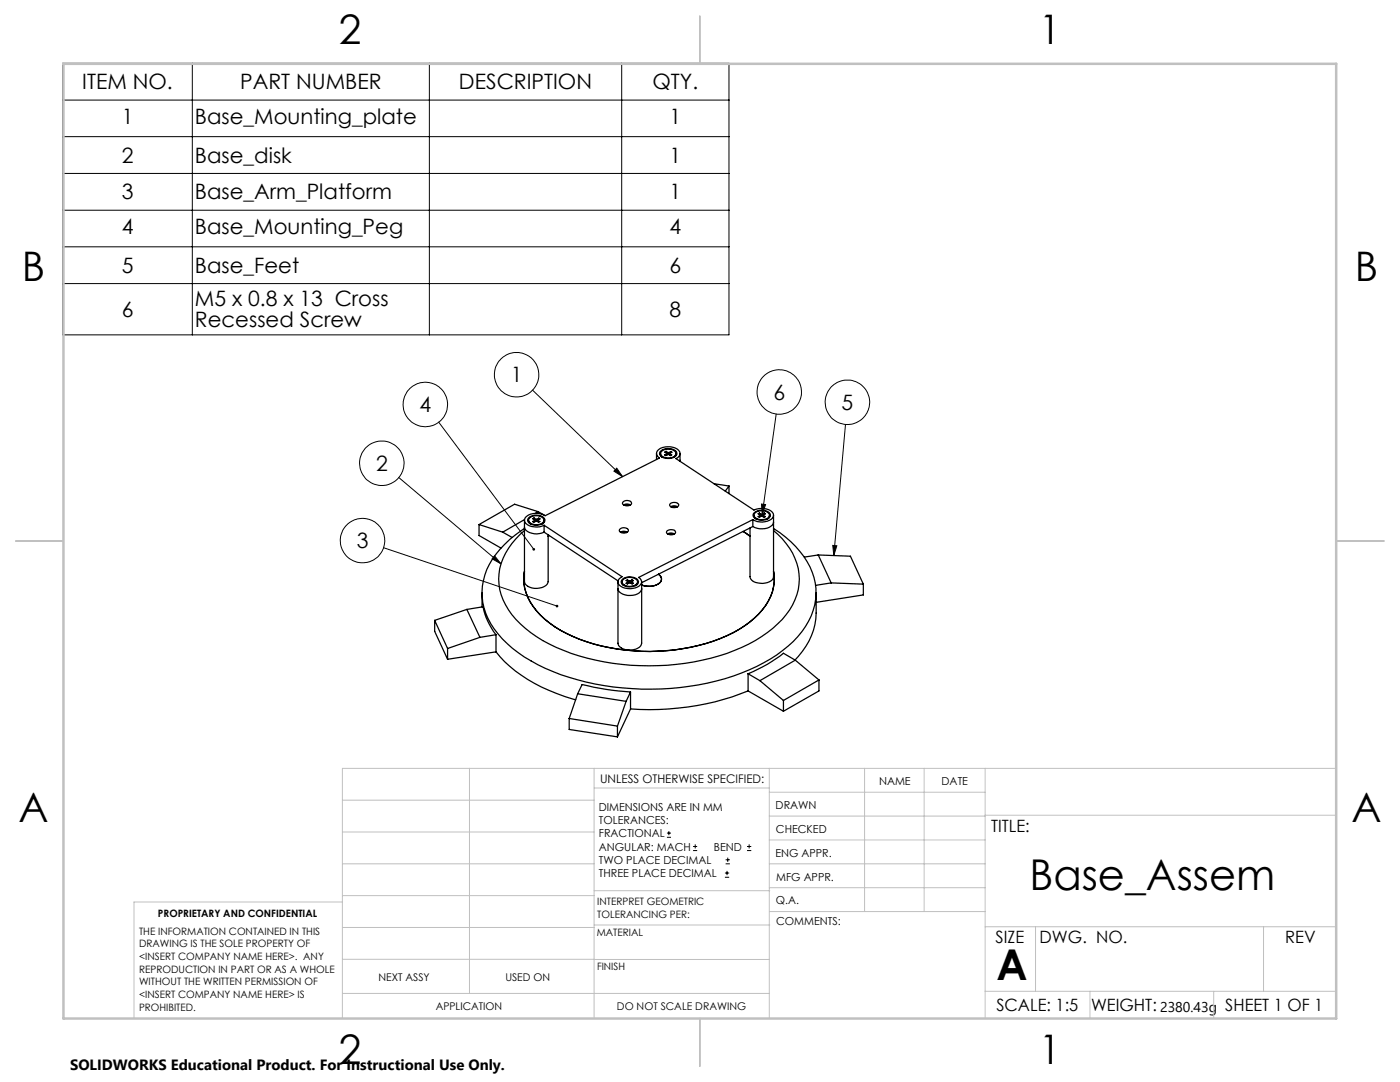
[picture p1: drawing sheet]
<svg xmlns="http://www.w3.org/2000/svg" width="279mm" height="216mm" viewBox="0 0 279 216" stroke-linecap="round" stroke-linejoin="round" font-family="sans-serif">
<g fill="none" stroke="#000" stroke-width=".25">
<path d="M131 90.5v1.2M131.8 90.5a.59 .59 0 0 0 .4 .7M131.9 90a2.42 2.42 0 0 1 3.1 .2 .95 .95 0 0 1-.9 1.2 1.81 1.81 0 0 1-2.5-.9zM131.9 90.2a1.9 1.9 0 0 1 3 .3 1.73 1.73 0 0 1-2.7 .6 .6 .6 0 0 1-.3-.9zM132.9 90.1l-.2 .1 .4 .3M132.9 90.1l.5 .2M132.9 90.1l.2 .4M133.1 90.5l-.5 .3 .3 .1 .4-.3M133.1 90.5l.1 .2M133.4 90.3v.3M133.6 90.5l.5 .3-.3 .1-.5-.3M133.6 90.5v.3"/>
<path d="M133.9 90.1l.2 .1-.5 .3M133.9 90.1l-.5 .2M133.9 90.1l-.2 .4M134.9 90.5v.3l-.4 .4M135.7 90.5v1.5M142.5 96.5l3 .5M145.5 97l-.8 1M145.5 97v1.5M95.6 104.7v2.2l4.4 2.5M95.6 104.7l4.7 1.5M96.2 118.3v2.8M100.3 106.2l1.9 1"/>
<path d="M104.7 105.2a1.52 1.52 0 0 0 1.4 1.2 3.4 3.4 0 0 0 2.5-.2M104.7 103.8v12.3a2.17 2.17 0 0 0 2.5 1.3l1-.2a1.59 1.59 0 0 0 1.2-1.1v-9.4M104.7 114a9.7 9.7 0 0 0 3.1 8.7 27.8 27.8 0 0 0 15.4 6.8 38.6 38.6 0 0 0 24.3-3.9 13.4 13.4 0 0 0 6.9-8.5 7.9 7.9 0 0 0 0-3.1 9.4 9.4 0 0 1-3 8.5 27.2 27.2 0 0 1-15.2 6.9 38.8 38.8 0 0 1-24.4-3.6 13.9 13.9 0 0 1-7.1-8.5 8.7 8.7 0 0 1 0-3.3zM104.7 105.9a13 13 0 0 0-5.2 9.6 13.2 13.2 0 0 0 5.3 9.9 33.3 33.3 0 0 0 15.8 6.7 48.6 48.6 0 0 0 27.4-2.9 21 21 0 0 0 10.2-8.5 11.1 11.1 0 0 0-2.1-13.2l-1.7-1.6M104.7 105.4a18.6 18.6 0 0 0-7.9 9.3 12.5 12.5 0 0 0 3.5 12.8 33.6 33.6 0 0 0 16.7 8.6 54 54 0 0 0 32.5-2.4 25.1 25.1 0 0 0 11.3-8.7 12 12 0 0 0-1.2-15 21.8 21.8 0 0 0-5.2-4.6M104.7 103.7l-4.4 2.5M105.5 103.8v.3l.4 .5M105.6 103.3a2.21 2.21 0 0 1 3.2 .4 1.26 1.26 0 0 1-1.5 1.1l-.9-.1a.92 .92 0 0 1-.9-.4 .92 .92 0 0 1 .1-1zM105.8 103.3a1.96 1.96 0 0 1 2.8 .5 1.76 1.76 0 0 1-2.7 .6 .65 .65 0 0 1-.1-1.1zM106.6 103.4l-.3 .1 .5 .3M106.6 103.4l.4 .2M106.6 103.4l.1 .4"/>
<path d="M106.8 103.8l-.5 .3 .2 .1 .5-.3 .5 .3 .2-.1-.4-.3M106.8 103.8v.2M107 103.6v.4M107.3 103.8l-.1 .3M107.4 102.1l-.6 .3M107.4 102.1l1.2 .7M107.4 102.1l-4.7-1.5-7.1 4.1M107.5 103.4l.3 .1-.5 .3M107.5 103.4l-.5 .2M107.5 103.4l-.1 .4M108.6 103.8l-.1 .3-.3 .5M108.6 104.8v1.4"/>
<path d="M108.6 106.2l14.8 9.7M109.6 106.9l-.2 .1M123.3 117.5a2.1 2.1 0 0 0 2.5 1.3 2.08 2.08 0 0 0 2.3-1.3M123.3 116.1v12.2a2.14 2.14 0 0 0 2.6 1.4l1-.2a1.56 1.56 0 0 0 1.2-1.2v-12.2M123.6 105.7a1.1 1.1 0 0 1 1.8 .1 1.05 1.05 0 0 1-1.8 0zM123.8 106.2l.5-.2 .9 .2M123.9 106.3h1.2M124.1 116.1a.65 .65 0 0 0 .4 .7M124.2 115.6a2.38 2.38 0 0 1 3.1 .2 .91 .91 0 0 1-.9 1.2 1.75 1.75 0 0 1-2.4-.9zM124.3 100.2a1.1 1.1 0 0 1 1.7 .2 1.05 1.05 0 0 1-1.8 0zM124.4 115.6a2.05 2.05 0 0 1 2.8 .4 1.3 1.3 0 0 1-1.5 1h-.4a.97 .97 0 0 1-1.1-1.1zM124.5 100.8l.5-.2 .8 .2"/>
<path d="M124.6 100.8h1.1M125.2 115.7l-.2 .2 .4 .2M125.2 115.7l.5 .3M125.2 115.7l.1 .4M125.4 116.1l-.4 .3 .2 .1 .5-.3M125.4 116.1l.1 .3M125.7 116v.2M125.9 116.1l.5 .3-.2 .1-.5-.3M125.9 116.1v.3M126.2 115.7l.2 .2-.5 .2M126.2 115.7l-.5 .3M126.2 115.7l-.2 .4"/>
<path d="M127.2 116.1l-.1 .5-.2 .2M128.1 116.7a3.4 3.4 0 0 0 3.8-.7 1.07 1.07 0 0 0-.5-1.4 1.11 1.11 0 0 1 .6 1.1 1.11 1.11 0 0 1-.9 1l-1.5 .3-1-.1zM133.1 106a1.15 1.15 0 0 1 1.7 .2 1.06 1.06 0 0 1-1.8 0zM133.2 106.5l.5-.1 .9 .1M133.3 106.6h1.2M133.7 100.6a1.15 1.15 0 0 1 1.8 .2 1.06 1.06 0 0 1-1.9 0zM133.8 101.1l.6-.2 .8 .2M134 101.2h1.1M148.3 106l1.4 1M150.2 103.7a3.3 3.3 0 0 0 4-.4 1.07 1.07 0 0 0-.8-1.6l-1.5-.2-1.4 .3-15.6-10.3a1.08 1.08 0 0 0 .8-1.1 1.08 1.08 0 0 0-.9-1 3.4 3.4 0 0 0-3.6 .6 .98 .98 0 0 0 .4 1.4l-22.8 11.5a3.5 3.5 0 0 0-4 .4 1.09 1.09 0 0 0 .9 1.6l.9 .2a3.1 3.1 0 0 0 2-.3M150.2 103.7l-22.7 11.5a1 1 0 0 1 .6 1 1 1 0 0 1-.9 .9 3.3 3.3 0 0 1-3.8-.6 1.07 1.07 0 0 1 .7-1.4l-15.5-10.3M150.2 103.7v1.4"/>
<path d="M150.2 105.1l-22.1 11.2M150.5 102.8l.2 .6 .2 .1M150.5 102.3a2.42 2.42 0 0 1 3.2 .2 .97 .97 0 0 1-1 1.2 1.89 1.89 0 0 1-2.4-.9zM150.7 102.3a2.03 2.03 0 0 1 2.9 .4 1.17 1.17 0 0 1-1.5 1h-.4a.98 .98 0 0 1-1.2-1.2zM151.6 102.4l-.3 .1 .5 .3M151.6 102.4l.4 .3M151.6 102.4l.1 .4M151.8 102.8l-.5 .3 .3 .1 .4-.3M151.8 102.8v.3M152 102.7v.2M152.3 102.8l.5 .3-.3 .1-.5-.3M152.3 102.8l-.1 .3"/>
<path d="M152.5 102.4l.3 .1-.5 .3M152.5 102.4l-.5 .3M152.5 102.4l-.1 .4M153.6 102.8v.3l-.4 .4M154.4 104.2a2.27 2.27 0 0 1-2.8 1.3l-1.4-.4M154.4 102.8v12.2a1.62 1.62 0 0 1-1.7 1.3 2.58 2.58 0 0 1-3-1.1v-9.9M162.9 118.3v4a13.6 13.6 0 0 1-4.2 9.4M163.3 110.7l-2.8 .5M163.3 110.7l2.6 5.6M163.3 110.7l6.4 .3 2.6 5.6M165.9 116.3l-3.1 .5M165.9 116.3l6.4 .3"/>
<path d="M172.3 116.6v2.1l-9.4 1.5M86.7 123.8l2.6 5.6M86.7 123.8v2.2l2.6 5.6M89.3 129.4v2.2M93.2 121.6l3.2-.5a13.1 13.1 0 0 0 2.6 5.5M93.2 121.6l2.6 5.6M93.2 121.6l-6.5 2.2M95.8 127.2l-6.5 2.2M99 130.1a28.7 28.7 0 0 0 13.7 8.9l2.2 .6M99 126.6l-3.2 .6M99 130.1l-9.7 1.5M99 126.6v3.5"/>
<path d="M115.3 138.4l9.7 1.5M115.3 138.4l-1.7 5M125 139.9l-1.8 5M125.8 138.1a53.2 53.2 0 0 1-9.6-1.5l-.9 1.8M125.8 138.1l-.8 1.8M125.8 138.1v3.4M149.3 137.9a52.5 52.5 0 0 1-23.5 3.6M149.3 134.4l2.4 1.4M149.3 137.9l7.1 4M149.3 134.4v3.5M151.7 135.8l4.7 4M156.4 139.8v2.1"/>
<path d="M158.7 131.7l-2.3-1.3a28.4 28.4 0 0 1-7.1 4M158.7 131.7l-7 4.1M158.7 131.7l4.7 4M163.4 135.7l-7 4.1M163.4 135.7v2.2l-7 4M113.6 143.4l9.6 1.5M113.6 143.4v2.2l9.6 1.4M123.2 144.9v2.1M125.8 141.5l-2.6 5.5"/>
</g>
<g fill="none" stroke="#000" stroke-width=".2">
<path d="M12.5 12.6h133v54.2h-133zM12.5 20h133M38.4 12.6v54.2M85.7 12.6v54.2M124.1 12.6v54.2M12.5 27.3h133M12.5 34.6h133M12.5 41.9h133M12.5 49.2h133M12.5 56.6h133M106.3 77.9l17.9 17.2M79.6 95.3l20.4 17.2"/>
<path d="M87.6 84.2l18.9 25.4M123.1 93.4l1.1 1.7-1.7-1.1zM154.9 82.6l-2.8 20M168.7 84.7l-2.3 26.1M76.6 109.3l34.6 11.6M98.7 110.9l1.3 1.6-1.8-1zM152 100.6l.8 .1-.7 1.9zM166.2 108.8l.8 .1-.6 1.9zM133.1 167.1h.8M133.1 166.2h.8M133.5 165.8v.9M138.3 169.7h.8"/>
<path d="M138.3 168.9h.8M138.7 168.5v.8M144.7 175h.8M144.7 174.2h.8M144.8 172.4h.9M144.8 171.6h.9M145.1 173.8v.8M145.2 171.1v.9M149.1 169.7h.8M149.1 168.9h.8M149.5 168.5v.8"/>
<circle cx="103.1" cy="74.8" r="4.4"/>
<circle cx="155.5" cy="78.2" r="4.4"/>
<circle cx="76.2" cy="92.4" r="4.4"/>
<circle cx="84.9" cy="80.7" r="4.4"/>
<circle cx="169.1" cy="80.3" r="4.4"/>
<circle cx="72.4" cy="107.9" r="4.4"/>
</g>
<g fill="none" stroke="#c0c0c0" stroke-width=".2">
<path d="M68.3 159.7h50.3M93.7 153.3v44.9M118.6 153.3v49.9M118.6 157.2h34.9M153.5 153.3v49.9M153.5 158.1h43.1M172.5 153.3v28.6M184.4 153.3v28.6M196.6 153.3v49.9M266.7 153.3h-198.4v49.9M68.3 178.7h50.3M68.3 172.4h50.3"/>
<path d="M68.3 166h50.3M68.3 180h-41.6v23.2M118.6 177.7h35M153.5 167.6h43.1M153.5 162.8h43.1M153.5 172.4h43.1M153.5 177.1h43.1M196.6 162.7h70.1M68.3 198.2h85.2M68.3 191.4l85.2 .1M68.3 185.1h50.3M118.6 184.6h35"/>
<path d="M153.6 181.9h43M196.6 197.8h70.1M196.6 184.9h70.1M206.7 184.9v12.9M217.5 197.8v5.4M242.2 197.8v5.4M252.2 184.9v12.9"/>
</g>
<path d="M139.7 3.2v9.5M3.1 107.9h9.6M266.7 107.9h9.5M139.7 203.2v9.6" fill="none" stroke="#c0c0c0" stroke-width=".25"/>
<path d="M12.7 12.7h254v190.5h-254z" fill="none" stroke="#c0c0c0" stroke-width=".5"/>
<path d="M123.1 93.4l1.1 1.7-1.7-1.1zM166.2 108.8l.8 .1-.6 1.9zM152 100.6l.8 .1-.7 1.9zM106.3 109.5a.28 .28 0 0 0 .1 .3 .28 .28 0 0 0 .3 0l-.2-.2 .2 .2a.27 .27 0 0 0 0-.4 .27 .27 0 0 0-.4 .1zM111 120.7l-.1 .2a.26 .26 0 0 0 .2 .3 .26 .26 0 0 0 .3-.2l-.2-.1 .2 .1a.28 .28 0 0 0-.1-.3 .28 .28 0 0 0-.3 0zM98.7 110.9l1.3 1.6-1.8-1z" fill="#000"/>
<g font-size="8.5">
<text x="205.5" y="177.6">Base_Assem</text>
<text x="198.9" y="195.5">A</text>
</g>
<g font-size="8.1">
<text x="67.6" y="8.9">2</text>
<text x="207.3" y="8.9">1</text>
<text x="4.4" y="56.1">B</text>
<text x="270.4" y="56.1">B</text>
<text x="3.7" y="164.1">A</text>
<text x="269.7" y="164.1">A</text>
<text x="67.6" y="212.4">2</text>
<text x="207.3" y="212.4">1</text>
</g>
<g font-size="4.2">
<text x="16.4" y="17.8">ITEM NO.</text>
<text x="47.9" y="17.8">PART NUMBER</text>
<text x="91.6" y="17.8">DESCRIPTION</text>
<text x="130.2" y="17.8">QTY.</text>
<text x="24.3" y="24.7">1</text>
<text x="38.9" y="24.7">Base_Mounting_plate</text>
<text x="133.6" y="24.7">1</text>
<text x="24.3" y="32.5">2</text>
<text x="38.9" y="32.5">Base_disk</text>
<text x="133.6" y="32.5">1</text>
<text x="24.3" y="39.8">3</text>
<text x="38.9" y="39.8">Base_Arm_Platform</text>
<text x="133.6" y="39.8">1</text>
<text x="24.3" y="46.7">4</text>
<text x="38.9" y="46.7">Base_Mounting_Peg</text>
<text x="133.6" y="46.7">4</text>
<text x="24.3" y="54.4">5</text>
<text x="38.9" y="54.4">Base_Feet</text>
<text x="133.6" y="54.4">6</text>
<text x="24.3" y="63.2">6</text>
<text x="38.9" y="61.2">M5 x 0.8 x 13 Cross</text>
<text x="38.9" y="65.3">Recessed Screw</text>
<text x="133.6" y="63.2">8</text>
<text x="101.9" y="76.3">1</text>
<text x="83.7" y="82.2">4</text>
<text x="154.4" y="79.7">6</text>
<text x="168" y="81.8">5</text>
<text x="75" y="93.9">2</text>
<text x="71.2" y="109.4">3</text>
</g>
<g font-size="3.4">
<text x="197.8" y="166">TITLE:</text>
<text x="198.7" y="188.1">SIZE</text>
<text x="207.5" y="188.1">DWG. NO.</text>
<text x="256.5" y="188.2">REV</text>
<text x="198.8" y="201.7">SCALE: 1:5</text>
<text x="217.7" y="201.8">WEIGHT:</text>
<text x="244.5" y="201.7">SHEET 1 OF 1</text>
</g>
<text font-size="3" x="14" y="213.5">SOLIDWORKS Educational Product. For Instructional Use Only.</text>
<text font-size="2.8" x="231.5" y="201.9">2380.43g</text>
<text font-size="2.4" x="119.8" y="156.2">UNLESS OTHERWISE SPECIFIED:</text>
<g font-size="2.2">
<text x="119.5" y="161.8">DIMENSIONS ARE IN MM</text>
<text x="154.8" y="161.4">DRAWN</text>
<text x="175.4" y="156.6">NAME</text>
<text x="187.9" y="156.7">DATE</text>
<text x="119.5" y="164.4">TOLERANCES:</text>
<text x="119.5" y="167.1">FRACTIONAL</text>
<text x="154.9" y="166.3">CHECKED</text>
<text x="119.5" y="169.7">ANGULAR: MACH</text>
<text x="119.5" y="172.4">TWO PLACE DECIMAL</text>
<text x="142.5" y="169.7">BEND</text>
<text x="154.8" y="170.9">ENG APPR.</text>
<text x="119.5" y="175">THREE PLACE DECIMAL</text>
<text x="154.9" y="175.7">MFG APPR.</text>
<text x="154.9" y="180.4">Q.A.</text>
<text x="154.9" y="184.6">COMMENTS:</text>
</g>
<g font-size="2.1">
<text x="75.5" y="195.7">NEXT ASSY</text>
<text x="100.9" y="195.7">USED ON</text>
<text x="86.9" y="201.5">APPLICATION</text>
<text x="123.1" y="201.6">DO NOT SCALE DRAWING</text>
</g>
<g font-size="2">
<text x="31.5" y="182.9">PROPRIETARY AND CONFIDENTIAL</text>
<text x="119.2" y="180.6">INTERPRET GEOMETRIC</text>
<text x="119.2" y="183.1">TOLERANCING PER:</text>
<text x="27.8" y="186.5">THE INFORMATION CONTAINED IN THIS</text>
<text x="27.8" y="189">DRAWING IS THE SOLE PROPERTY OF</text>
<text x="27.8" y="191.6">&lt;INSERT COMPANY NAME HERE&gt;. ANY</text>
<text x="119.1" y="186.7">MATERIAL</text>
<text x="27.8" y="194.1">REPRODUCTION IN PART OR AS A WHOLE</text>
<text x="27.8" y="196.6">WITHOUT THE WRITTEN PERMISSION OF</text>
<text x="119.1" y="193.5">FINISH</text>
<text x="27.8" y="199.1">&lt;INSERT COMPANY NAME HERE&gt; IS</text>
<text x="27.8" y="201.7">PROHIBITED.</text>
</g>
</svg>
